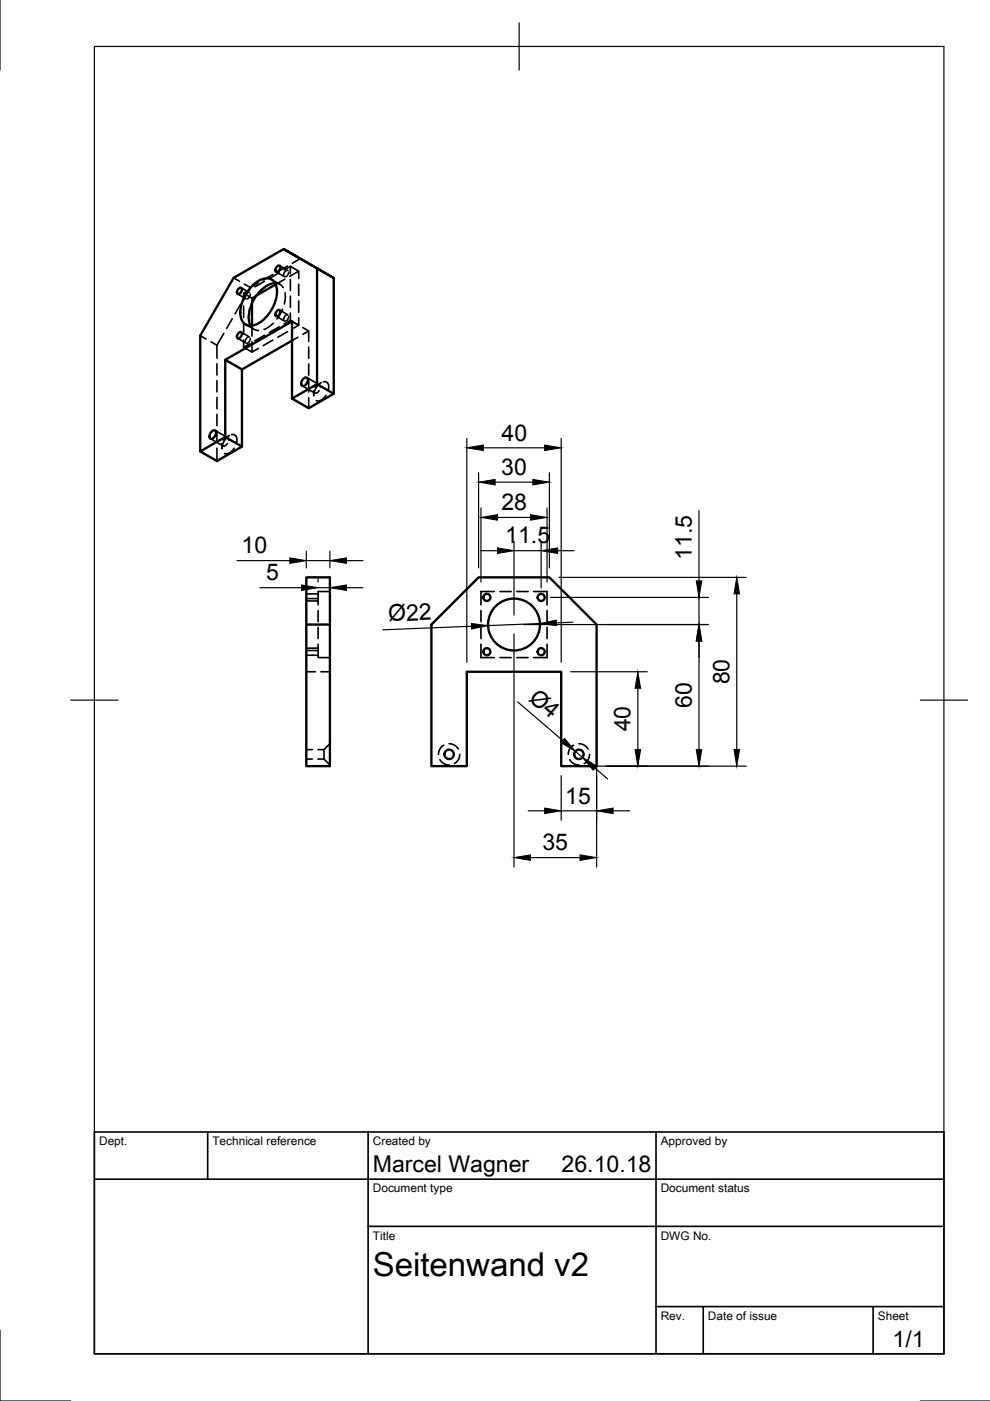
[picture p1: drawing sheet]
<svg xmlns="http://www.w3.org/2000/svg" width="210mm" height="297mm" viewBox="0 0 210 297" stroke-linecap="round" stroke-linejoin="round" font-family="sans-serif">
<!-- layer: Hidden -->
<g fill="none" stroke="#000" stroke-width=".35">
<path d="M49.5 58.9l1.3 .7M54.8 60l-1.7 .9-1.5 2.6M56.1 59.6l-2.1 1.2M57.6 59.3l1.8 1M57.9 58.2l-2.1 1.2M58.5 57.6l1.8 1.1M59.2 57.8l-2.1 1.2M59.3 56.3l1.8 1.1M60.2 57.2l1.4-.7 1.7 1M60.4 59.2l-1.9 1.1M60.8 57.3l-.4 .4-.3 .6M61 56.4l-2.1 1.2"/>
<path d="M61.2 57.7l-.2 .6-.5 .4M61.4 58.6l1.9-1.1v1.6M61.6 56.5v1.5M61.6 59.2v2.4M63.7 54.8l-1.7 1M42.5 71.2l1.2 .7M44.7 72.5l1.3 .7M46 77.1v2.4M47.4 70.7l-1.4 2.5v2.7M49.2 67.6l-1.2 2.1M50.4 62.3l1.8 1M50.4 71.7l1.8 1.1"/>
<path d="M51 64.5l-1.2 2.1M51.1 61l1.8 1M51.1 70.4l1.8 1.1M51.7 72.1v1.5l1.7 1.1M51.7 64.9v2.4M51.7 68.5v2.4M51.8 60.2l1.3 .7M52.1 68.8l1.8 1M52.7 62l-.5 .4-.2 .6M52.7 71.4l-.5 .4-.2 .6M53 61.4l-1.3 .8M53 72.9l-1.3 .7"/>
<path d="M53.1 62.4l-.2 .6-.5 .4M53.1 71.8l-.2 .6-.5 .4M53.1 69.1l.7 .7 1 .3M53.4 72.4v2.3l1.4-.8M53.4 63.2l-1.7-1v1.5M53.4 63.2v1.1M53.4 69v2.3M54.4 62.6l-1 .6M56.1 71.1l-2.1 1.2M57.9 72.1l-2.1 1.2M57.9 68.5l-1 .8-.9 .6M58.3 60l1 .3 .7 .7"/>
<path d="M58.5 67l1.8 1.1M59.2 69.3l-2.1 1.2M59.3 65.7l1.8 1.1M59.9 65.6l-1.2 2M60.4 62.1l.1 1.1-.2 1.2M60.8 66.7l-.4 .4-.3 .6M61 70.3l-2.1 1.2M61.2 67.1l-.2 .6-.5 .4M61.6 66.4v1.5l1.7 1M61.6 62.8v2.4M61.6 67.9l-1.4 .8M61.9 68.1l1.3 .8"/>
<path d="M63.2 71.5l-1.3 .7M63.3 67.4v1.5l-1.3 .8M63.3 60.2v2.4M63.3 63.8v2.4M64.2 70.9l1.3-.7v2.2M64.2 69.5l1.3 .7M65.5 73.6v2.4M65.5 77.2v2.4M44.6 93l2.7 1.5M45.6 91.3l2.7 1.5M46 80.7v2.4M46 84.3v2.4"/>
<path d="M46 87.9v2.3M46 91.4v2.4M46 95v2.7M48 92.8l-.7 1.1-.2 1.2v-1l.1 .3 .2 .2 .4-.2 .4-.4M48.5 93.3l-.1-.4-.3-.2-.8 .6M48.6 92.3l-.8 .5M49.1 92.2h.5l.5 .3 .1 .6v.8M49.6 95l-1 1-.5 .2h-.5M64.1 81.8l2.6 1.5M65.1 80.1l2.6 1.5M65.5 80.7v2.4M65.5 84.3v2.2"/>
<path d="M67.5 81.6l-.7 1.1-.3 1.2v-1l.1 .4 .3 .1 .8-.6M67.9 82.1l-.1-.4-.3-.2-.7 .6M68.1 81.1l-.9 .5M68.5 80.9l.6 .1 .4 .3 .2 .6-.1 .8M69.1 83.8l-1 1-.6 .2h-.5M64.9 126.9h2.5M64.9 137.9h2.5M64.9 125.9h2.5M64.9 127.4h2.5M64.9 137.4h2.5M64.9 138.9h2.5M67.4 136.6v2.8h2.5"/>
<path d="M67.4 129.4v2.4M67.4 133v2.4M69.9 125.4h-2.5v2.8M102 129.4v2.4M102 133v2.4M102 136.6v2.8h2.8M104.8 125.4h-2.8v2.8M106 125.4h2.4M106 139.4h2.4M109.6 125.4h2.4M109.6 139.4h2.4M113.2 125.4h2.8v2.8"/>
<path d="M116 129.4v2.4M116 133v2.4M116 136.6v2.8h-2.8M64.9 142.4h1.9M64.9 158.9h1.3M67.4 158.9h1.3M68 142.4h1.9M68.7 158.9v2M69.9 157.7l-1.2 1.2M94.1 158l-.9 .9-.2 1M95.2 157.7l1.1 .3 .9 .8M97.5 159.9l-.3 1.2-.9 .8"/>
<path d="M121.6 158l-.8 .9-.3 1M122.7 157.7l1.1 .3 .9 .8M125 159.9l-.3 1.2-.8 .8M64.9 160.9h1.3M67.4 160.9h1.3l1.2 1.3M93.3 161.1l.8 .8 1.1 .3M120.8 161.1l.8 .8 1.1 .3"/>
</g>
<!-- layer: Visible -->
<g fill="none" stroke="#000" stroke-width=".5">
<path d="M58.7 56.5l.5-.2a.76 .76 0 0 1 .1 .9 .76 .76 0 0 1-.8 .4l-.1-.6zM60.1 52.8l-10.6 6.1-7 12.3v24.5M67.2 56.9l-7.1-4.1 10.7 6.1v24.6l-5.3 3-3.6-2v-16.4l-14.1 8.2M70.8 58.9l-3.6-2v24.5M50.6 61.2l.4-.2a.76 .76 0 0 1 .1 .9 .76 .76 0 0 1-.8 .3v-.5zM50.6 70.6l.4-.2a.76 .76 0 0 1 .1 .9 .76 .76 0 0 1-.8 .4v-.6zM51.3 78.3l-3.5-2v16.4M53.4 64.3v4.7M53.5 60.6a3.6 3.6 0 0 1 4.1-1.3 3.7 3.7 0 0 1 .9 4.2 8.1 8.1 0 0 1-4.4 5.4 2.14 2.14 0 0 1-3.1-1.8 8.2 8.2 0 0 1 2.5-6.5zM58.3 60a6.4 6.4 0 0 0-4.8 4.2 5.8 5.8 0 0 0-.4 4.9M58.5 60.3l-4.1 2.3M58.7 65.9l.5-.2a.76 .76 0 0 1 .1 .9 .76 .76 0 0 1-.8 .4l-.1-.6z"/>
<path d="M61.9 72.2l-10.6 6.1v16.4l-5.3 3-3.5-2 5.3-3 3.5 2M44.8 91.5l.3-.2h.5a1.16 1.16 0 0 1-1 1.7 1 1 0 0 1 .2-1.5zM64.3 80.3l.3-.2h.5a1.16 1.16 0 0 1-1 1.7 1 1 0 0 1 .2-1.5zM70.8 83.5l-3.6-2.1-5.3 3.1M64.9 132.4v-10h5v40h-5v-30h5M101.5 122.4h15l10 10v30h-7.5v-20h-20v20h-7.5v-30z"/>
<circle cx="103.2" cy="138.2" r=".75"/>
<circle cx="103.2" cy="126.7" r=".75"/>
<circle cx="109" cy="132.4" r="5.5"/>
<circle cx="114.7" cy="126.7" r=".75"/>
<circle cx="114.7" cy="138.2" r=".75"/>
<circle cx="95.2" cy="159.9" r="1"/>
<circle cx="122.7" cy="159.9" r="1"/>
</g>
<!-- layer: Border -->
<path d="M0 -.1v15M20 9.9h180.1v277.1h-180.1zM110.1 4.8v10.1M15 148.4h10M195.1 148.4h10M0 282v15h15M195.1 297h14.9" fill="none" stroke="#000" stroke-width=".25"/>
<!-- layer: TitleBlock -->
<path d="M20 240h180.1v47h-180.1zM20 250h180.1M44 240v10M78.1 240v47M139.1 240v47M78.1 260h122M139.1 277h61M149.1 277v10M185.1 277v10" fill="none" stroke="#000" stroke-width=".35"/>
<!-- layer: Dimensions -->
<g fill="none" stroke="#000" stroke-width=".25">
<path d="M99 92.9v47.5M102.5 94.9h13M119 92.9v47.5M50.3 118.9h11.1M64.9 116.9v3.5M64.9 118.9h5M69.9 116.9v3.5M73.4 118.9h3.6M101.5 100.2v20.2M102 107.7v15.7M102 116.8h3.5M105 102.2h8"/>
<path d="M105.5 109.7h7M109 114.8v15.6M109 116.8h5.7M114.7 114.8v9.9M116 107.7v15.7M116.5 100.2v20.2M118.2 116.8h3.5M148.2 108.2v15M55.1 124.6h8.8M67.4 122.6v.8M67.4 124.6h2.5M69.9 122.6v.8"/>
<path d="M73.4 124.6h3.6M100 132.8l-18.9 .7M109 134.4v49.4M111 132.4h39.2M114.5 132.2l-11 .4M116.7 126.7h33.5M118.5 122.4h39.7M121.5 131.9l-3.5 .2M148.2 126.7v5.7M148.2 135.9v23M156.2 125.9v33M109.8 148.8l9.5 8.2"/>
<path d="M121 142.4h16.2M122 159.3l1.5 1.3M126.5 152.6v31.2M135.2 145.9v13M112 171.9h3.5M119 164.4v9.5M119 171.9h7.5M121 162.4h37.2M126.2 162.9l2.6 2.2M130 171.9h3.5M112.5 181.8h10.5"/>
</g>
<g fill="#000" stroke="#000" stroke-width=".21">
<path d="M99 94.9l3.5-.5v1.1zM115.5 94.4l3.5 .5-3.5 .6zM61.4 118.3l3.5 .6-3.5 .5zM69.9 118.9l3.5-.6v1.1zM101.5 102.2l3.5-.6v1.2zM102 109.7l3.5-.6v1.2zM105.5 116.2l3.5 .6-3.5 .5zM112.5 109.1l3.5 .6-3.5 .6zM113 101.6l3.5 .6-3.5 .6zM114.7 116.8l3.5-.6v1.1zM63.9 124l3.5 .6-3.5 .6zM69.9 124.6l3.5-.6v1.2z"/>
<path d="M100 132.2l3.5 .4-3.5 .8zM114.5 132.2l3.5-.7v1.1zM148.2 132.4l.6 3.5h-1.2zM147.6 123.2h1.2l-.6 3.5zM156.2 122.4l.6 3.5h-1.2zM119.7 156.6l2.3 2.7-3.1-1.8zM135.2 142.4l.6 3.5h-1.1zM134.7 158.9h1.1l-.6 3.5zM147.6 158.9h1.2l-.6 3.5zM155.6 158.9h1.2l-.6 3.5zM115.5 171.3l3.5 .6-3.5 .6zM123.5 160.6l3 1.8-.7 .9z"/>
<path d="M126.5 171.9l3.5-.6v1.2zM109 181.8l3.5-.6v1.2zM123 181.2l3.5 .6-3.5 .6z"/>
</g>
<text font-size="7" x="79.1" y="270.5">Seitenwand v2</text>
<g font-size="4.9">
<text x="106.4" y="93.4">40</text>
<text x="106.3" y="100.7">30</text>
<text x="106.3" y="108.2">28</text>
<text x="51.2" y="117.3">10</text>
<text x="107.1" y="115.2">11.5</text>
<text x="146.7" y="118.7" transform="rotate(-90 146.7 118.7)">11.5</text>
<text x="56.4" y="123.1">5</text>
<text x="82.4" y="131.7" transform="rotate(-2 82.4 131.7)">Ø22</text>
<text x="111.9" y="148.4" transform="rotate(41 111.9 148.4)">Ø4</text>
<text x="154.7" y="145.1" transform="rotate(-90 154.7 145.1)">80</text>
<text x="133.7" y="155.1" transform="rotate(-90 133.7 155.1)">40</text>
<text x="146.7" y="150.1" transform="rotate(-90 146.7 150.1)">60</text>
<text x="119.8" y="170.4">15</text>
<text x="115" y="180.3">35</text>
<text x="79.1" y="248.5">Marcel Wagner</text>
<text x="119.1" y="248.5">26.10.18</text>
<text x="189.2" y="285.6">1/1</text>
</g>
<g font-size="2.5">
<text x="21" y="242.8">Dept.</text>
<text x="45" y="242.8">Technical reference</text>
<text x="79.1" y="242.8">Created by</text>
<text x="140.1" y="242.8">Approved by</text>
<text x="79.1" y="252.8">Document type</text>
<text x="140.1" y="252.8">Document status</text>
<text x="79.1" y="262.8">Title</text>
<text x="140.1" y="262.8">DWG No.</text>
<text x="140.1" y="279.8">Rev.</text>
<text x="150.1" y="279.8">Date of issue</text>
<text x="186.1" y="279.8">Sheet</text>
</g>
</svg>
